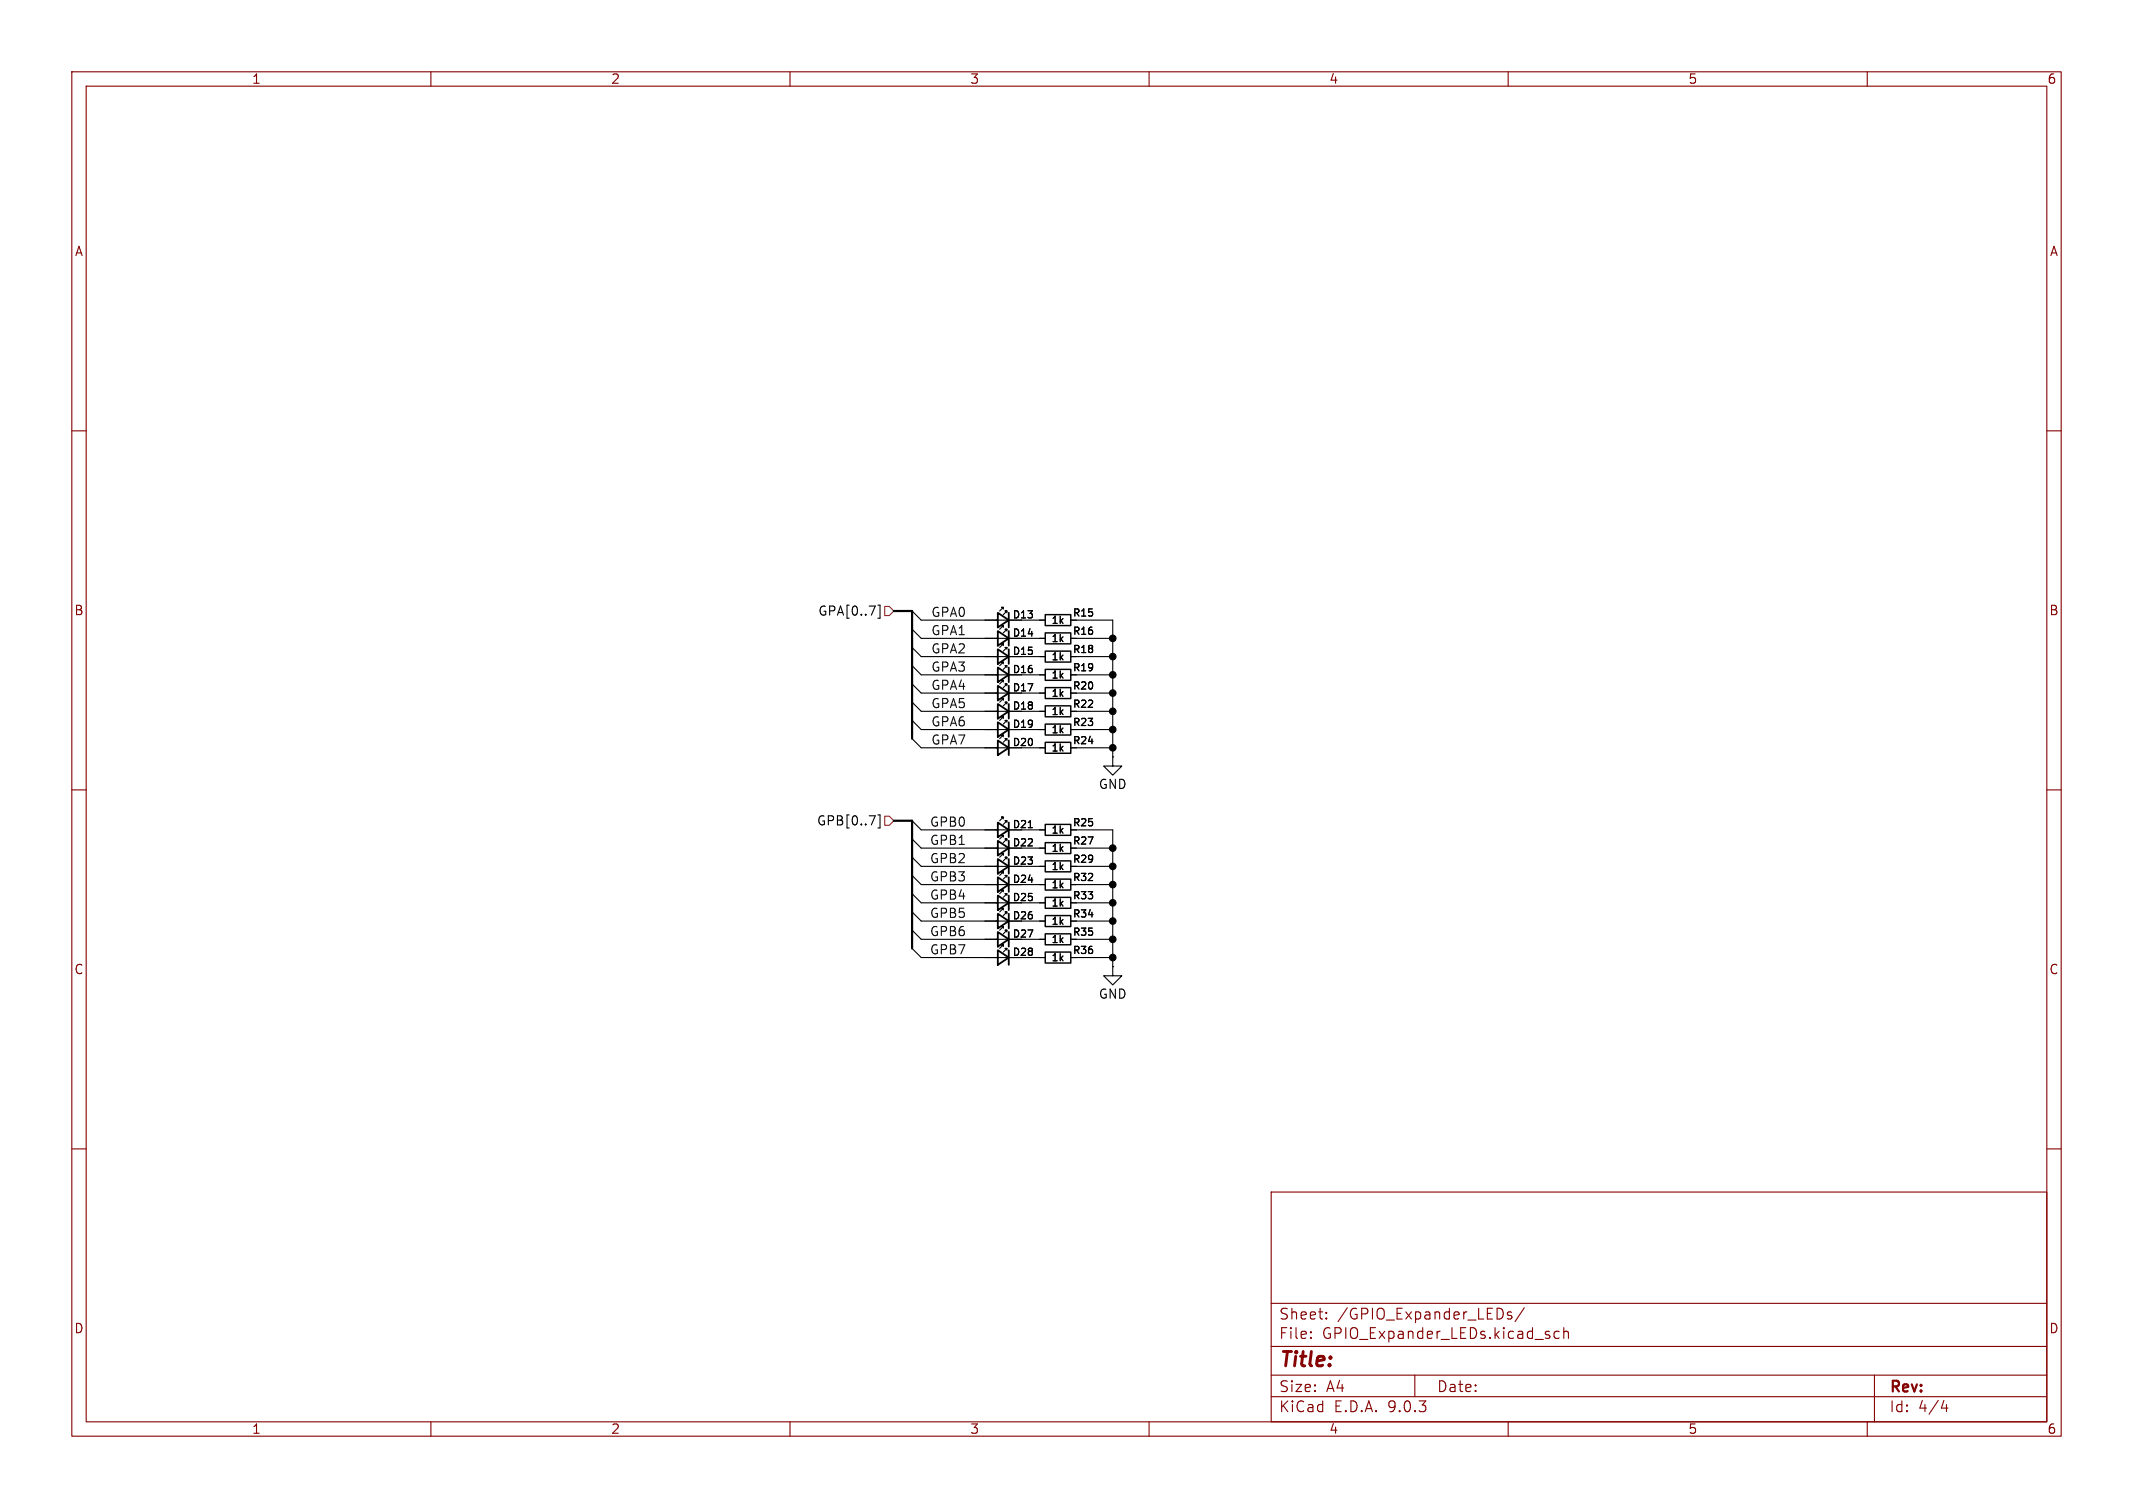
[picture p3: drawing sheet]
(kicad_sch
 (version 20250114)
 (generator "eeschema")
 (generator_version "9.0")
 (paper "A4")
 (lib_symbols
  (symbol "Device:LED_Small"
   (pin_numbers (hide yes))
   (pin_names
    (offset 0.254) (hide yes)) (exclude_from_sim no) (in_bom yes) (on_board yes)
   (property "Reference" "D" (at -1.27 3.175 0) (effects (font (size 1.27 1.27)) (justify left)))
   (property "Value" "LED_Small" (at -4.445 -2.54 0) (effects (font (size 1.27 1.27)) (justify left)))
   (property "Footprint" "" (at 0 0 90) (effects (font (size 1.27 1.27)) (hide yes)))
   (property "Datasheet" "~" (at 0 0 90) (effects (font (size 1.27 1.27)) (hide yes)))
   (property "Description" "Light emitting diode, small symbol" (at 0 0 0) (effects (font (size 1.27 1.27)) (hide yes)))
   (property "Sim.Pin" "1=K 2=A" (at 0 0 0) (effects (font (size 1.27 1.27)) (hide yes)))
   (symbol "LED_Small_0_1"
    (polyline (pts (xy -0.762 -1.016) (xy -0.762 1.016)) (stroke (width 0.254) (type default)) (fill (type none)))
    (polyline (pts (xy 0 0.762) (xy -0.508 1.27) (xy -0.254 1.27) (xy -0.508 1.27) (xy -0.508 1.016)) (stroke (width 0) (type default)) (fill (type none)))
    (polyline (pts (xy 0.508 1.27) (xy 0 1.778) (xy 0.254 1.778) (xy 0 1.778) (xy 0 1.524)) (stroke (width 0) (type default)) (fill (type none)))
    (polyline (pts (xy 0.762 -1.016) (xy -0.762 0) (xy 0.762 1.016) (xy 0.762 -1.016)) (stroke (width 0.254) (type default)) (fill (type none)))
    (polyline (pts (xy 1.016 0) (xy -0.762 0)) (stroke (width 0) (type default)) (fill (type none))))
   (symbol "LED_Small_1_1"
    (pin passive line (at -2.54 0 0) (length 1.778) (name "K" (effects (font (size 1.27 1.27)))) (number "1" (effects (font (size 1.27 1.27)))))
    (pin passive line (at 2.54 0 180) (length 1.778) (name "A" (effects (font (size 1.27 1.27)))) (number "2" (effects (font (size 1.27 1.27))))))
   (embedded_fonts no))
  (symbol "Device:R_Small"
   (pin_numbers (hide yes))
   (pin_names
    (offset 0.254) (hide yes)) (exclude_from_sim no) (in_bom yes) (on_board yes)
   (property "Reference" "R" (at 0 0 90) (effects (font (size 1.016 1.016))))
   (property "Value" "R_Small" (at 1.778 0 90) (effects (font (size 1.27 1.27))))
   (property "Footprint" "" (at 0 0 0) (effects (font (size 1.27 1.27)) (hide yes)))
   (property "Datasheet" "~" (at 0 0 0) (effects (font (size 1.27 1.27)) (hide yes)))
   (property "Description" "Resistor, small symbol" (at 0 0 0) (effects (font (size 1.27 1.27)) (hide yes)))
   (symbol "R_Small_0_1"
    (rectangle (start -0.762 1.778) (end 0.762 -1.778) (stroke (width 0.2032) (type default)) (fill (type none))))
   (symbol "R_Small_1_1"
    (pin passive line (at 0 2.54 270) (length 0.762) (name "~" (effects (font (size 1.27 1.27)))) (number "1" (effects (font (size 1.27 1.27)))))
    (pin passive line (at 0 -2.54 90) (length 0.762) (name "~" (effects (font (size 1.27 1.27)))) (number "2" (effects (font (size 1.27 1.27))))))
   (embedded_fonts no))
  (symbol "power:GND"
   (power)
   (pin_numbers (hide yes))
   (pin_names
    (offset 0) (hide yes)) (exclude_from_sim no) (in_bom yes) (on_board yes)
   (property "Reference" "#PWR" (at 0 -6.35 0) (effects (font (size 1.27 1.27)) (hide yes)))
   (property "Value" "GND" (at 0 -3.81 0) (effects (font (size 1.27 1.27))))
   (property "Footprint" "" (at 0 0 0) (effects (font (size 1.27 1.27)) (hide yes)))
   (property "Datasheet" "" (at 0 0 0) (effects (font (size 1.27 1.27)) (hide yes)))
   (property "Description" "Power symbol creates a global label with name \"GND\" , ground" (at 0 0 0) (effects (font (size 1.27 1.27)) (hide yes)))
   (symbol "GND_0_1"
    (polyline (pts (xy 0 0) (xy 0 -1.27) (xy 1.27 -1.27) (xy 0 -2.54) (xy -1.27 -1.27) (xy 0 -1.27)) (stroke (width 0) (type default)) (fill (type none))))
   (symbol "GND_1_1"
    (pin power_in line (at 0 0 270) (length 0) (name "~" (effects (font (size 1.27 1.27)))) (number "1" (effects (font (size 1.27 1.27))))))
   (embedded_fonts no)))
 (junction
  (at 154.94 88.9)
  (diameter 0)
  (color 0 0 0 0))
 (junction
  (at 154.94 101.6)
  (diameter 0)
  (color 0 0 0 0))
 (junction
  (at 154.94 130.81)
  (diameter 0)
  (color 0 0 0 0))
 (junction
  (at 154.94 118.11)
  (diameter 0)
  (color 0 0 0 0))
 (junction
  (at 154.94 120.65)
  (diameter 0)
  (color 0 0 0 0))
 (junction
  (at 154.94 133.35)
  (diameter 0)
  (color 0 0 0 0))
 (junction
  (at 154.94 104.14)
  (diameter 0)
  (color 0 0 0 0))
 (junction
  (at 154.94 99.06)
  (diameter 0)
  (color 0 0 0 0))
 (junction
  (at 154.94 125.73)
  (diameter 0)
  (color 0 0 0 0))
 (junction
  (at 154.94 91.44)
  (diameter 0)
  (color 0 0 0 0))
 (junction
  (at 154.94 128.27)
  (diameter 0)
  (color 0 0 0 0))
 (junction
  (at 154.94 96.52)
  (diameter 0)
  (color 0 0 0 0))
 (junction
  (at 154.94 123.19)
  (diameter 0)
  (color 0 0 0 0))
 (junction
  (at 154.94 93.98)
  (diameter 0)
  (color 0 0 0 0))
 (bus_entry
  (at 127 90.17)
  (size 1.27 1.27)
  (stroke (width 0) (type default)))
 (bus_entry
  (at 127 102.87)
  (size 1.27 1.27)
  (stroke (width 0) (type default)))
 (bus_entry
  (at 127 87.63)
  (size 1.27 1.27)
  (stroke (width 0) (type default)))
 (bus_entry
  (at 127 127)
  (size 1.27 1.27)
  (stroke (width 0) (type default)))
 (bus_entry
  (at 127 129.54)
  (size 1.27 1.27)
  (stroke (width 0) (type default)))
 (bus_entry
  (at 127 124.46)
  (size 1.27 1.27)
  (stroke (width 0) (type default)))
 (bus_entry
  (at 127 132.08)
  (size 1.27 1.27)
  (stroke (width 0) (type default)))
 (bus_entry
  (at 127 114.3)
  (size 1.27 1.27)
  (stroke (width 0) (type default)))
 (bus_entry
  (at 127 97.79)
  (size 1.27 1.27)
  (stroke (width 0) (type default)))
 (bus_entry
  (at 127 85.09)
  (size 1.27 1.27)
  (stroke (width 0) (type default)))
 (bus_entry
  (at 127 95.25)
  (size 1.27 1.27)
  (stroke (width 0) (type default)))
 (bus_entry
  (at 127 92.71)
  (size 1.27 1.27)
  (stroke (width 0) (type default)))
 (bus_entry
  (at 127 100.33)
  (size 1.27 1.27)
  (stroke (width 0) (type default)))
 (bus_entry
  (at 127 119.38)
  (size 1.27 1.27)
  (stroke (width 0) (type default)))
 (bus_entry
  (at 127 116.84)
  (size 1.27 1.27)
  (stroke (width 0) (type default)))
 (bus_entry
  (at 127 121.92)
  (size 1.27 1.27)
  (stroke (width 0) (type default)))
 (wire
  (pts (xy 128.27 125.73) (xy 137.16 125.73))
  (stroke (width 0) (type default)))
 (wire
  (pts (xy 154.94 88.9) (xy 154.94 91.44))
  (stroke (width 0) (type default)))
 (wire
  (pts (xy 149.86 88.9) (xy 154.94 88.9))
  (stroke (width 0) (type default)))
 (bus
  (pts (xy 124.46 114.3) (xy 127 114.3))
  (stroke (width 0) (type default)))
 (wire
  (pts (xy 142.24 91.44) (xy 144.78 91.44))
  (stroke (width 0) (type default)))
 (wire
  (pts (xy 154.94 115.57) (xy 154.94 118.11))
  (stroke (width 0) (type default)))
 (wire
  (pts (xy 149.86 93.98) (xy 154.94 93.98))
  (stroke (width 0) (type default)))
 (wire
  (pts (xy 142.24 104.14) (xy 144.78 104.14))
  (stroke (width 0) (type default)))
 (wire
  (pts (xy 149.86 96.52) (xy 154.94 96.52))
  (stroke (width 0) (type default)))
 (bus
  (pts (xy 127 100.33) (xy 127 102.87))
  (stroke (width 0) (type default)))
 (wire
  (pts (xy 154.94 101.6) (xy 154.94 104.14))
  (stroke (width 0) (type default)))
 (bus
  (pts (xy 127 95.25) (xy 127 97.79))
  (stroke (width 0) (type default)))
 (wire
  (pts (xy 154.94 104.14) (xy 154.94 105.41))
  (stroke (width 0) (type default)))
 (wire
  (pts (xy 154.94 133.35) (xy 154.94 134.62))
  (stroke (width 0) (type default)))
 (wire
  (pts (xy 142.24 101.6) (xy 144.78 101.6))
  (stroke (width 0) (type default)))
 (bus
  (pts (xy 127 119.38) (xy 127 121.92))
  (stroke (width 0) (type default)))
 (wire
  (pts (xy 142.24 120.65) (xy 144.78 120.65))
  (stroke (width 0) (type default)))
 (wire
  (pts (xy 142.24 93.98) (xy 144.78 93.98))
  (stroke (width 0) (type default)))
 (wire
  (pts (xy 142.24 96.52) (xy 144.78 96.52))
  (stroke (width 0) (type default)))
 (wire
  (pts (xy 128.27 115.57) (xy 137.16 115.57))
  (stroke (width 0) (type default)))
 (wire
  (pts (xy 154.94 86.36) (xy 154.94 88.9))
  (stroke (width 0) (type default)))
 (bus
  (pts (xy 124.46 85.09) (xy 127 85.09))
  (stroke (width 0) (type default)))
 (wire
  (pts (xy 149.86 133.35) (xy 154.94 133.35))
  (stroke (width 0) (type default)))
 (wire
  (pts (xy 128.27 120.65) (xy 137.16 120.65))
  (stroke (width 0) (type default)))
 (wire
  (pts (xy 128.27 101.6) (xy 137.16 101.6))
  (stroke (width 0) (type default)))
 (wire
  (pts (xy 128.27 133.35) (xy 137.16 133.35))
  (stroke (width 0) (type default)))
 (wire
  (pts (xy 142.24 99.06) (xy 144.78 99.06))
  (stroke (width 0) (type default)))
 (wire
  (pts (xy 142.24 125.73) (xy 144.78 125.73))
  (stroke (width 0) (type default)))
 (wire
  (pts (xy 149.86 86.36) (xy 154.94 86.36))
  (stroke (width 0) (type default)))
 (bus
  (pts (xy 127 116.84) (xy 127 119.38))
  (stroke (width 0) (type default)))
 (wire
  (pts (xy 154.94 123.19) (xy 154.94 125.73))
  (stroke (width 0) (type default)))
 (bus
  (pts (xy 127 114.3) (xy 127 116.84))
  (stroke (width 0) (type default)))
 (wire
  (pts (xy 154.94 93.98) (xy 154.94 96.52))
  (stroke (width 0) (type default)))
 (wire
  (pts (xy 128.27 130.81) (xy 137.16 130.81))
  (stroke (width 0) (type default)))
 (wire
  (pts (xy 128.27 118.11) (xy 137.16 118.11))
  (stroke (width 0) (type default)))
 (wire
  (pts (xy 142.24 86.36) (xy 144.78 86.36))
  (stroke (width 0) (type default)))
 (wire
  (pts (xy 149.86 115.57) (xy 154.94 115.57))
  (stroke (width 0) (type default)))
 (wire
  (pts (xy 149.86 99.06) (xy 154.94 99.06))
  (stroke (width 0) (type default)))
 (wire
  (pts (xy 142.24 115.57) (xy 144.78 115.57))
  (stroke (width 0) (type default)))
 (wire
  (pts (xy 149.86 91.44) (xy 154.94 91.44))
  (stroke (width 0) (type default)))
 (wire
  (pts (xy 149.86 128.27) (xy 154.94 128.27))
  (stroke (width 0) (type default)))
 (wire
  (pts (xy 154.94 96.52) (xy 154.94 99.06))
  (stroke (width 0) (type default)))
 (wire
  (pts (xy 154.94 118.11) (xy 154.94 120.65))
  (stroke (width 0) (type default)))
 (wire
  (pts (xy 149.86 101.6) (xy 154.94 101.6))
  (stroke (width 0) (type default)))
 (wire
  (pts (xy 128.27 88.9) (xy 137.16 88.9))
  (stroke (width 0) (type default)))
 (bus
  (pts (xy 127 90.17) (xy 127 92.71))
  (stroke (width 0) (type default)))
 (wire
  (pts (xy 142.24 123.19) (xy 144.78 123.19))
  (stroke (width 0) (type default)))
 (wire
  (pts (xy 149.86 120.65) (xy 154.94 120.65))
  (stroke (width 0) (type default)))
 (bus
  (pts (xy 127 97.79) (xy 127 100.33))
  (stroke (width 0) (type default)))
 (bus
  (pts (xy 127 92.71) (xy 127 95.25))
  (stroke (width 0) (type default)))
 (bus
  (pts (xy 127 129.54) (xy 127 132.08))
  (stroke (width 0) (type default)))
 (wire
  (pts (xy 149.86 125.73) (xy 154.94 125.73))
  (stroke (width 0) (type default)))
 (wire
  (pts (xy 128.27 128.27) (xy 137.16 128.27))
  (stroke (width 0) (type default)))
 (bus
  (pts (xy 127 85.09) (xy 127 87.63))
  (stroke (width 0) (type default)))
 (wire
  (pts (xy 149.86 130.81) (xy 154.94 130.81))
  (stroke (width 0) (type default)))
 (wire
  (pts (xy 142.24 128.27) (xy 144.78 128.27))
  (stroke (width 0) (type default)))
 (wire
  (pts (xy 128.27 91.44) (xy 137.16 91.44))
  (stroke (width 0) (type default)))
 (wire
  (pts (xy 128.27 96.52) (xy 137.16 96.52))
  (stroke (width 0) (type default)))
 (bus
  (pts (xy 127 127) (xy 127 129.54))
  (stroke (width 0) (type default)))
 (bus
  (pts (xy 127 124.46) (xy 127 127))
  (stroke (width 0) (type default)))
 (wire
  (pts (xy 142.24 130.81) (xy 144.78 130.81))
  (stroke (width 0) (type default)))
 (wire
  (pts (xy 154.94 99.06) (xy 154.94 101.6))
  (stroke (width 0) (type default)))
 (wire
  (pts (xy 128.27 104.14) (xy 137.16 104.14))
  (stroke (width 0) (type default)))
 (wire
  (pts (xy 128.27 86.36) (xy 137.16 86.36))
  (stroke (width 0) (type default)))
 (wire
  (pts (xy 154.94 120.65) (xy 154.94 123.19))
  (stroke (width 0) (type default)))
 (wire
  (pts (xy 149.86 104.14) (xy 154.94 104.14))
  (stroke (width 0) (type default)))
 (wire
  (pts (xy 142.24 133.35) (xy 144.78 133.35))
  (stroke (width 0) (type default)))
 (wire
  (pts (xy 128.27 99.06) (xy 137.16 99.06))
  (stroke (width 0) (type default)))
 (wire
  (pts (xy 142.24 118.11) (xy 144.78 118.11))
  (stroke (width 0) (type default)))
 (wire
  (pts (xy 154.94 130.81) (xy 154.94 133.35))
  (stroke (width 0) (type default)))
 (wire
  (pts (xy 149.86 123.19) (xy 154.94 123.19))
  (stroke (width 0) (type default)))
 (bus
  (pts (xy 127 121.92) (xy 127 124.46))
  (stroke (width 0) (type default)))
 (wire
  (pts (xy 149.86 118.11) (xy 154.94 118.11))
  (stroke (width 0) (type default)))
 (wire
  (pts (xy 128.27 123.19) (xy 137.16 123.19))
  (stroke (width 0) (type default)))
 (wire
  (pts (xy 142.24 88.9) (xy 144.78 88.9))
  (stroke (width 0) (type default)))
 (wire
  (pts (xy 154.94 91.44) (xy 154.94 93.98))
  (stroke (width 0) (type default)))
 (wire
  (pts (xy 154.94 128.27) (xy 154.94 130.81))
  (stroke (width 0) (type default)))
 (wire
  (pts (xy 128.27 93.98) (xy 137.16 93.98))
  (stroke (width 0) (type default)))
 (wire
  (pts (xy 154.94 125.73) (xy 154.94 128.27))
  (stroke (width 0) (type default)))
 (bus
  (pts (xy 127 87.63) (xy 127 90.17))
  (stroke (width 0) (type default)))
 (label "GPB1"
  (at 134.62 118.11 180)
  (effects (font (size 1.27 1.27)) (justify right bottom)))
 (label "GPB2"
  (at 134.62 120.65 180)
  (effects (font (size 1.27 1.27)) (justify right bottom)))
 (label "GPB5"
  (at 134.62 128.27 180)
  (effects (font (size 1.27 1.27)) (justify right bottom)))
 (label "GPB3"
  (at 134.62 123.19 180)
  (effects (font (size 1.27 1.27)) (justify right bottom)))
 (label "GPB7"
  (at 134.62 133.35 180)
  (effects (font (size 1.27 1.27)) (justify right bottom)))
 (label "GPB4"
  (at 134.62 125.73 180)
  (effects (font (size 1.27 1.27)) (justify right bottom)))
 (label "GPA0"
  (at 134.62 86.36 180)
  (effects (font (size 1.27 1.27)) (justify right bottom)))
 (label "GPB0"
  (at 134.62 115.57 180)
  (effects (font (size 1.27 1.27)) (justify right bottom)))
 (label "GPA7"
  (at 134.62 104.14 180)
  (effects (font (size 1.27 1.27)) (justify right bottom)))
 (label "GPA2"
  (at 134.62 91.44 180)
  (effects (font (size 1.27 1.27)) (justify right bottom)))
 (label "GPA3"
  (at 134.62 93.98 180)
  (effects (font (size 1.27 1.27)) (justify right bottom)))
 (label "GPA5"
  (at 134.62 99.06 180)
  (effects (font (size 1.27 1.27)) (justify right bottom)))
 (label "GPA4"
  (at 134.62 96.52 180)
  (effects (font (size 1.27 1.27)) (justify right bottom)))
 (label "GPA6"
  (at 134.62 101.6 180)
  (effects (font (size 1.27 1.27)) (justify right bottom)))
 (label "GPA1"
  (at 134.62 88.9 180)
  (effects (font (size 1.27 1.27)) (justify right bottom)))
 (label "GPB6"
  (at 134.62 130.81 180)
  (effects (font (size 1.27 1.27)) (justify right bottom)))
 (hierarchical_label "GPA[0..7]"
  (shape input)
  (at 124.46 85.09 180)
  (effects (font (size 1.27 1.27)) (justify right)))
 (hierarchical_label "GPB[0..7]"
  (shape input)
  (at 124.46 114.3 180)
  (effects (font (size 1.27 1.27)) (justify right)))
 (symbol
  (lib_id "Device:LED_Small")
  (at 139.7 118.11 0)
  (mirror y)
  (unit 1)
  (exclude_from_sim no)
  (in_bom yes)
  (on_board yes)
  (dnp no)
  (property "Reference" "D22" (at 142.494 117.348 0) (effects (font (size 1 1))))
  (property "Value" "LED_Small" (at 139.6365 114.3 0) (effects (font (size 1.27 1.27)) (hide yes)))
  (property "Footprint" "LED_SMD:LED_0805_2012Metric" (at 139.7 118.11 90) (effects (font (size 1.27 1.27)) (hide yes)))
  (property "Datasheet" "~" (at 139.7 118.11 90) (effects (font (size 1.27 1.27)) (hide yes)))
  (property "Description" "Light emitting diode, small symbol" (at 139.7 118.11 0) (effects (font (size 1.27 1.27)) (hide yes)))
  (property "Sim.Pin" "1=K 2=A" (at 139.7 118.11 0) (effects (font (size 1.27 1.27)) (hide yes)))
  (pin "1")
  (pin "2"))
 (symbol
  (lib_id "Device:LED_Small")
  (at 139.7 133.35 0)
  (mirror y)
  (unit 1)
  (exclude_from_sim no)
  (in_bom yes)
  (on_board yes)
  (dnp no)
  (property "Reference" "D28" (at 142.494 132.588 0) (effects (font (size 1 1))))
  (property "Value" "LED_Small" (at 139.6365 129.54 0) (effects (font (size 1.27 1.27)) (hide yes)))
  (property "Footprint" "LED_SMD:LED_0805_2012Metric" (at 139.7 133.35 90) (effects (font (size 1.27 1.27)) (hide yes)))
  (property "Datasheet" "~" (at 139.7 133.35 90) (effects (font (size 1.27 1.27)) (hide yes)))
  (property "Description" "Light emitting diode, small symbol" (at 139.7 133.35 0) (effects (font (size 1.27 1.27)) (hide yes)))
  (property "Sim.Pin" "1=K 2=A" (at 139.7 133.35 0) (effects (font (size 1.27 1.27)) (hide yes)))
  (pin "1")
  (pin "2"))
 (symbol
  (lib_id "power:GND")
  (at 154.94 134.62 0)
  (unit 1)
  (exclude_from_sim no)
  (in_bom yes)
  (on_board yes)
  (dnp no)
  (property "Reference" "#PWR013" (at 154.94 140.97 0) (effects (font (size 1.27 1.27)) (hide yes)))
  (property "Value" "GND" (at 154.94 138.43 0) (effects (font (size 1.27 1.27))))
  (property "Footprint" "" (at 154.94 134.62 0) (effects (font (size 1.27 1.27)) (hide yes)))
  (property "Datasheet" "" (at 154.94 134.62 0) (effects (font (size 1.27 1.27)) (hide yes)))
  (property "Description" "Power symbol creates a global label with name \"GND\" , ground" (at 154.94 134.62 0) (effects (font (size 1.27 1.27)) (hide yes)))
  (pin "1"))
 (symbol
  (lib_id "Device:R_Small")
  (at 147.32 120.65 90)
  (unit 1)
  (exclude_from_sim no)
  (in_bom yes)
  (on_board yes)
  (dnp no)
  (property "Reference" "R29" (at 150.876 119.634 90) (effects (font (size 1 1))))
  (property "Value" "1k" (at 147.32 120.65 90) (effects (font (size 1 1))))
  (property "Footprint" "Resistor_SMD:R_0805_2012Metric" (at 147.32 120.65 0) (effects (font (size 1.27 1.27)) (hide yes)))
  (property "Datasheet" "~" (at 147.32 120.65 0) (effects (font (size 1.27 1.27)) (hide yes)))
  (property "Description" "Resistor, small symbol" (at 147.32 120.65 0) (effects (font (size 1.27 1.27)) (hide yes)))
  (pin "1")
  (pin "2"))
 (symbol
  (lib_id "Device:R_Small")
  (at 147.32 101.6 90)
  (unit 1)
  (exclude_from_sim no)
  (in_bom yes)
  (on_board yes)
  (dnp no)
  (property "Reference" "R23" (at 150.876 100.584 90) (effects (font (size 1 1))))
  (property "Value" "1k" (at 147.32 101.6 90) (effects (font (size 1 1))))
  (property "Footprint" "Resistor_SMD:R_0805_2012Metric" (at 147.32 101.6 0) (effects (font (size 1.27 1.27)) (hide yes)))
  (property "Datasheet" "~" (at 147.32 101.6 0) (effects (font (size 1.27 1.27)) (hide yes)))
  (property "Description" "Resistor, small symbol" (at 147.32 101.6 0) (effects (font (size 1.27 1.27)) (hide yes)))
  (pin "1")
  (pin "2"))
 (symbol
  (lib_id "Device:R_Small")
  (at 147.32 104.14 90)
  (unit 1)
  (exclude_from_sim no)
  (in_bom yes)
  (on_board yes)
  (dnp no)
  (property "Reference" "R24" (at 150.876 103.124 90) (effects (font (size 1 1))))
  (property "Value" "1k" (at 147.32 104.14 90) (effects (font (size 1 1))))
  (property "Footprint" "Resistor_SMD:R_0805_2012Metric" (at 147.32 104.14 0) (effects (font (size 1.27 1.27)) (hide yes)))
  (property "Datasheet" "~" (at 147.32 104.14 0) (effects (font (size 1.27 1.27)) (hide yes)))
  (property "Description" "Resistor, small symbol" (at 147.32 104.14 0) (effects (font (size 1.27 1.27)) (hide yes)))
  (pin "1")
  (pin "2"))
 (symbol
  (lib_id "Device:R_Small")
  (at 147.32 133.35 90)
  (unit 1)
  (exclude_from_sim no)
  (in_bom yes)
  (on_board yes)
  (dnp no)
  (property "Reference" "R36" (at 150.876 132.334 90) (effects (font (size 1 1))))
  (property "Value" "1k" (at 147.32 133.35 90) (effects (font (size 1 1))))
  (property "Footprint" "Resistor_SMD:R_0805_2012Metric" (at 147.32 133.35 0) (effects (font (size 1.27 1.27)) (hide yes)))
  (property "Datasheet" "~" (at 147.32 133.35 0) (effects (font (size 1.27 1.27)) (hide yes)))
  (property "Description" "Resistor, small symbol" (at 147.32 133.35 0) (effects (font (size 1.27 1.27)) (hide yes)))
  (pin "1")
  (pin "2"))
 (symbol
  (lib_id "Device:R_Small")
  (at 147.32 115.57 90)
  (unit 1)
  (exclude_from_sim no)
  (in_bom yes)
  (on_board yes)
  (dnp no)
  (property "Reference" "R25" (at 150.876 114.554 90) (effects (font (size 1 1))))
  (property "Value" "1k" (at 147.32 115.57 90) (effects (font (size 1 1))))
  (property "Footprint" "Resistor_SMD:R_0805_2012Metric" (at 147.32 115.57 0) (effects (font (size 1.27 1.27)) (hide yes)))
  (property "Datasheet" "~" (at 147.32 115.57 0) (effects (font (size 1.27 1.27)) (hide yes)))
  (property "Description" "Resistor, small symbol" (at 147.32 115.57 0) (effects (font (size 1.27 1.27)) (hide yes)))
  (pin "1")
  (pin "2"))
 (symbol
  (lib_id "Device:LED_Small")
  (at 139.7 125.73 0)
  (mirror y)
  (unit 1)
  (exclude_from_sim no)
  (in_bom yes)
  (on_board yes)
  (dnp no)
  (property "Reference" "D25" (at 142.494 124.968 0) (effects (font (size 1 1))))
  (property "Value" "LED_Small" (at 139.6365 121.92 0) (effects (font (size 1.27 1.27)) (hide yes)))
  (property "Footprint" "LED_SMD:LED_0805_2012Metric" (at 139.7 125.73 90) (effects (font (size 1.27 1.27)) (hide yes)))
  (property "Datasheet" "~" (at 139.7 125.73 90) (effects (font (size 1.27 1.27)) (hide yes)))
  (property "Description" "Light emitting diode, small symbol" (at 139.7 125.73 0) (effects (font (size 1.27 1.27)) (hide yes)))
  (property "Sim.Pin" "1=K 2=A" (at 139.7 125.73 0) (effects (font (size 1.27 1.27)) (hide yes)))
  (pin "1")
  (pin "2"))
 (symbol
  (lib_id "Device:LED_Small")
  (at 139.7 96.52 0)
  (mirror y)
  (unit 1)
  (exclude_from_sim no)
  (in_bom yes)
  (on_board yes)
  (dnp no)
  (property "Reference" "D17" (at 142.494 95.758 0) (effects (font (size 1 1))))
  (property "Value" "LED_Small" (at 139.6365 92.71 0) (effects (font (size 1.27 1.27)) (hide yes)))
  (property "Footprint" "LED_SMD:LED_0805_2012Metric" (at 139.7 96.52 90) (effects (font (size 1.27 1.27)) (hide yes)))
  (property "Datasheet" "~" (at 139.7 96.52 90) (effects (font (size 1.27 1.27)) (hide yes)))
  (property "Description" "Light emitting diode, small symbol" (at 139.7 96.52 0) (effects (font (size 1.27 1.27)) (hide yes)))
  (property "Sim.Pin" "1=K 2=A" (at 139.7 96.52 0) (effects (font (size 1.27 1.27)) (hide yes)))
  (pin "1")
  (pin "2"))
 (symbol
  (lib_id "Device:LED_Small")
  (at 139.7 115.57 0)
  (mirror y)
  (unit 1)
  (exclude_from_sim no)
  (in_bom yes)
  (on_board yes)
  (dnp no)
  (property "Reference" "D21" (at 142.494 114.808 0) (effects (font (size 1 1))))
  (property "Value" "LED_Small" (at 139.6365 111.76 0) (effects (font (size 1.27 1.27)) (hide yes)))
  (property "Footprint" "LED_SMD:LED_0805_2012Metric" (at 139.7 115.57 90) (effects (font (size 1.27 1.27)) (hide yes)))
  (property "Datasheet" "~" (at 139.7 115.57 90) (effects (font (size 1.27 1.27)) (hide yes)))
  (property "Description" "Light emitting diode, small symbol" (at 139.7 115.57 0) (effects (font (size 1.27 1.27)) (hide yes)))
  (property "Sim.Pin" "1=K 2=A" (at 139.7 115.57 0) (effects (font (size 1.27 1.27)) (hide yes)))
  (pin "1")
  (pin "2"))
 (symbol
  (lib_id "Device:R_Small")
  (at 147.32 88.9 90)
  (unit 1)
  (exclude_from_sim no)
  (in_bom yes)
  (on_board yes)
  (dnp no)
  (property "Reference" "R16" (at 150.876 87.884 90) (effects (font (size 1 1))))
  (property "Value" "1k" (at 147.32 88.9 90) (effects (font (size 1 1))))
  (property "Footprint" "Resistor_SMD:R_0805_2012Metric" (at 147.32 88.9 0) (effects (font (size 1.27 1.27)) (hide yes)))
  (property "Datasheet" "~" (at 147.32 88.9 0) (effects (font (size 1.27 1.27)) (hide yes)))
  (property "Description" "Resistor, small symbol" (at 147.32 88.9 0) (effects (font (size 1.27 1.27)) (hide yes)))
  (pin "1")
  (pin "2"))
 (symbol
  (lib_id "Device:R_Small")
  (at 147.32 93.98 90)
  (unit 1)
  (exclude_from_sim no)
  (in_bom yes)
  (on_board yes)
  (dnp no)
  (property "Reference" "R19" (at 150.876 92.964 90) (effects (font (size 1 1))))
  (property "Value" "1k" (at 147.32 93.98 90) (effects (font (size 1 1))))
  (property "Footprint" "Resistor_SMD:R_0805_2012Metric" (at 147.32 93.98 0) (effects (font (size 1.27 1.27)) (hide yes)))
  (property "Datasheet" "~" (at 147.32 93.98 0) (effects (font (size 1.27 1.27)) (hide yes)))
  (property "Description" "Resistor, small symbol" (at 147.32 93.98 0) (effects (font (size 1.27 1.27)) (hide yes)))
  (pin "1")
  (pin "2"))
 (symbol
  (lib_id "Device:LED_Small")
  (at 139.7 91.44 0)
  (mirror y)
  (unit 1)
  (exclude_from_sim no)
  (in_bom yes)
  (on_board yes)
  (dnp no)
  (property "Reference" "D15" (at 142.494 90.678 0) (effects (font (size 1 1))))
  (property "Value" "LED_Small" (at 139.6365 87.63 0) (effects (font (size 1.27 1.27)) (hide yes)))
  (property "Footprint" "LED_SMD:LED_0805_2012Metric" (at 139.7 91.44 90) (effects (font (size 1.27 1.27)) (hide yes)))
  (property "Datasheet" "~" (at 139.7 91.44 90) (effects (font (size 1.27 1.27)) (hide yes)))
  (property "Description" "Light emitting diode, small symbol" (at 139.7 91.44 0) (effects (font (size 1.27 1.27)) (hide yes)))
  (property "Sim.Pin" "1=K 2=A" (at 139.7 91.44 0) (effects (font (size 1.27 1.27)) (hide yes)))
  (pin "1")
  (pin "2"))
 (symbol
  (lib_id "Device:R_Small")
  (at 147.32 99.06 90)
  (unit 1)
  (exclude_from_sim no)
  (in_bom yes)
  (on_board yes)
  (dnp no)
  (property "Reference" "R22" (at 150.876 98.044 90) (effects (font (size 1 1))))
  (property "Value" "1k" (at 147.32 99.06 90) (effects (font (size 1 1))))
  (property "Footprint" "Resistor_SMD:R_0805_2012Metric" (at 147.32 99.06 0) (effects (font (size 1.27 1.27)) (hide yes)))
  (property "Datasheet" "~" (at 147.32 99.06 0) (effects (font (size 1.27 1.27)) (hide yes)))
  (property "Description" "Resistor, small symbol" (at 147.32 99.06 0) (effects (font (size 1.27 1.27)) (hide yes)))
  (pin "1")
  (pin "2"))
 (symbol
  (lib_id "Device:R_Small")
  (at 147.32 96.52 90)
  (unit 1)
  (exclude_from_sim no)
  (in_bom yes)
  (on_board yes)
  (dnp no)
  (property "Reference" "R20" (at 150.876 95.504 90) (effects (font (size 1 1))))
  (property "Value" "1k" (at 147.32 96.52 90) (effects (font (size 1 1))))
  (property "Footprint" "Resistor_SMD:R_0805_2012Metric" (at 147.32 96.52 0) (effects (font (size 1.27 1.27)) (hide yes)))
  (property "Datasheet" "~" (at 147.32 96.52 0) (effects (font (size 1.27 1.27)) (hide yes)))
  (property "Description" "Resistor, small symbol" (at 147.32 96.52 0) (effects (font (size 1.27 1.27)) (hide yes)))
  (pin "1")
  (pin "2"))
 (symbol
  (lib_id "Device:R_Small")
  (at 147.32 91.44 90)
  (unit 1)
  (exclude_from_sim no)
  (in_bom yes)
  (on_board yes)
  (dnp no)
  (property "Reference" "R18" (at 150.876 90.424 90) (effects (font (size 1 1))))
  (property "Value" "1k" (at 147.32 91.44 90) (effects (font (size 1 1))))
  (property "Footprint" "Resistor_SMD:R_0805_2012Metric" (at 147.32 91.44 0) (effects (font (size 1.27 1.27)) (hide yes)))
  (property "Datasheet" "~" (at 147.32 91.44 0) (effects (font (size 1.27 1.27)) (hide yes)))
  (property "Description" "Resistor, small symbol" (at 147.32 91.44 0) (effects (font (size 1.27 1.27)) (hide yes)))
  (pin "1")
  (pin "2"))
 (symbol
  (lib_id "Device:LED_Small")
  (at 139.7 86.36 0)
  (mirror y)
  (unit 1)
  (exclude_from_sim no)
  (in_bom yes)
  (on_board yes)
  (dnp no)
  (property "Reference" "D13" (at 142.494 85.598 0) (effects (font (size 1 1))))
  (property "Value" "LED_Small" (at 139.6365 82.55 0) (effects (font (size 1.27 1.27)) (hide yes)))
  (property "Footprint" "LED_SMD:LED_0805_2012Metric" (at 139.7 86.36 90) (effects (font (size 1.27 1.27)) (hide yes)))
  (property "Datasheet" "~" (at 139.7 86.36 90) (effects (font (size 1.27 1.27)) (hide yes)))
  (property "Description" "Light emitting diode, small symbol" (at 139.7 86.36 0) (effects (font (size 1.27 1.27)) (hide yes)))
  (property "Sim.Pin" "1=K 2=A" (at 139.7 86.36 0) (effects (font (size 1.27 1.27)) (hide yes)))
  (pin "1")
  (pin "2"))
 (symbol
  (lib_id "Device:LED_Small")
  (at 139.7 99.06 0)
  (mirror y)
  (unit 1)
  (exclude_from_sim no)
  (in_bom yes)
  (on_board yes)
  (dnp no)
  (property "Reference" "D18" (at 142.494 98.298 0) (effects (font (size 1 1))))
  (property "Value" "LED_Small" (at 139.6365 95.25 0) (effects (font (size 1.27 1.27)) (hide yes)))
  (property "Footprint" "LED_SMD:LED_0805_2012Metric" (at 139.7 99.06 90) (effects (font (size 1.27 1.27)) (hide yes)))
  (property "Datasheet" "~" (at 139.7 99.06 90) (effects (font (size 1.27 1.27)) (hide yes)))
  (property "Description" "Light emitting diode, small symbol" (at 139.7 99.06 0) (effects (font (size 1.27 1.27)) (hide yes)))
  (property "Sim.Pin" "1=K 2=A" (at 139.7 99.06 0) (effects (font (size 1.27 1.27)) (hide yes)))
  (pin "1")
  (pin "2"))
 (symbol
  (lib_id "Device:LED_Small")
  (at 139.7 128.27 0)
  (mirror y)
  (unit 1)
  (exclude_from_sim no)
  (in_bom yes)
  (on_board yes)
  (dnp no)
  (property "Reference" "D26" (at 142.494 127.508 0) (effects (font (size 1 1))))
  (property "Value" "LED_Small" (at 139.6365 124.46 0) (effects (font (size 1.27 1.27)) (hide yes)))
  (property "Footprint" "LED_SMD:LED_0805_2012Metric" (at 139.7 128.27 90) (effects (font (size 1.27 1.27)) (hide yes)))
  (property "Datasheet" "~" (at 139.7 128.27 90) (effects (font (size 1.27 1.27)) (hide yes)))
  (property "Description" "Light emitting diode, small symbol" (at 139.7 128.27 0) (effects (font (size 1.27 1.27)) (hide yes)))
  (property "Sim.Pin" "1=K 2=A" (at 139.7 128.27 0) (effects (font (size 1.27 1.27)) (hide yes)))
  (pin "1")
  (pin "2"))
 (symbol
  (lib_id "Device:LED_Small")
  (at 139.7 123.19 0)
  (mirror y)
  (unit 1)
  (exclude_from_sim no)
  (in_bom yes)
  (on_board yes)
  (dnp no)
  (property "Reference" "D24" (at 142.494 122.428 0) (effects (font (size 1 1))))
  (property "Value" "LED_Small" (at 139.6365 119.38 0) (effects (font (size 1.27 1.27)) (hide yes)))
  (property "Footprint" "LED_SMD:LED_0805_2012Metric" (at 139.7 123.19 90) (effects (font (size 1.27 1.27)) (hide yes)))
  (property "Datasheet" "~" (at 139.7 123.19 90) (effects (font (size 1.27 1.27)) (hide yes)))
  (property "Description" "Light emitting diode, small symbol" (at 139.7 123.19 0) (effects (font (size 1.27 1.27)) (hide yes)))
  (property "Sim.Pin" "1=K 2=A" (at 139.7 123.19 0) (effects (font (size 1.27 1.27)) (hide yes)))
  (pin "1")
  (pin "2"))
 (symbol
  (lib_id "Device:LED_Small")
  (at 139.7 120.65 0)
  (mirror y)
  (unit 1)
  (exclude_from_sim no)
  (in_bom yes)
  (on_board yes)
  (dnp no)
  (property "Reference" "D23" (at 142.494 119.888 0) (effects (font (size 1 1))))
  (property "Value" "LED_Small" (at 139.6365 116.84 0) (effects (font (size 1.27 1.27)) (hide yes)))
  (property "Footprint" "LED_SMD:LED_0805_2012Metric" (at 139.7 120.65 90) (effects (font (size 1.27 1.27)) (hide yes)))
  (property "Datasheet" "~" (at 139.7 120.65 90) (effects (font (size 1.27 1.27)) (hide yes)))
  (property "Description" "Light emitting diode, small symbol" (at 139.7 120.65 0) (effects (font (size 1.27 1.27)) (hide yes)))
  (property "Sim.Pin" "1=K 2=A" (at 139.7 120.65 0) (effects (font (size 1.27 1.27)) (hide yes)))
  (pin "1")
  (pin "2"))
 (symbol
  (lib_id "Device:R_Small")
  (at 147.32 123.19 90)
  (unit 1)
  (exclude_from_sim no)
  (in_bom yes)
  (on_board yes)
  (dnp no)
  (property "Reference" "R32" (at 150.876 122.174 90) (effects (font (size 1 1))))
  (property "Value" "1k" (at 147.32 123.19 90) (effects (font (size 1 1))))
  (property "Footprint" "Resistor_SMD:R_0805_2012Metric" (at 147.32 123.19 0) (effects (font (size 1.27 1.27)) (hide yes)))
  (property "Datasheet" "~" (at 147.32 123.19 0) (effects (font (size 1.27 1.27)) (hide yes)))
  (property "Description" "Resistor, small symbol" (at 147.32 123.19 0) (effects (font (size 1.27 1.27)) (hide yes)))
  (pin "1")
  (pin "2"))
 (symbol
  (lib_id "Device:LED_Small")
  (at 139.7 101.6 0)
  (mirror y)
  (unit 1)
  (exclude_from_sim no)
  (in_bom yes)
  (on_board yes)
  (dnp no)
  (property "Reference" "D19" (at 142.494 100.838 0) (effects (font (size 1 1))))
  (property "Value" "LED_Small" (at 139.6365 97.79 0) (effects (font (size 1.27 1.27)) (hide yes)))
  (property "Footprint" "LED_SMD:LED_0805_2012Metric" (at 139.7 101.6 90) (effects (font (size 1.27 1.27)) (hide yes)))
  (property "Datasheet" "~" (at 139.7 101.6 90) (effects (font (size 1.27 1.27)) (hide yes)))
  (property "Description" "Light emitting diode, small symbol" (at 139.7 101.6 0) (effects (font (size 1.27 1.27)) (hide yes)))
  (property "Sim.Pin" "1=K 2=A" (at 139.7 101.6 0) (effects (font (size 1.27 1.27)) (hide yes)))
  (pin "1")
  (pin "2"))
 (symbol
  (lib_id "power:GND")
  (at 154.94 105.41 0)
  (unit 1)
  (exclude_from_sim no)
  (in_bom yes)
  (on_board yes)
  (dnp no)
  (property "Reference" "#PWR08" (at 154.94 111.76 0) (effects (font (size 1.27 1.27)) (hide yes)))
  (property "Value" "GND" (at 154.94 109.22 0) (effects (font (size 1.27 1.27))))
  (property "Footprint" "" (at 154.94 105.41 0) (effects (font (size 1.27 1.27)) (hide yes)))
  (property "Datasheet" "" (at 154.94 105.41 0) (effects (font (size 1.27 1.27)) (hide yes)))
  (property "Description" "Power symbol creates a global label with name \"GND\" , ground" (at 154.94 105.41 0) (effects (font (size 1.27 1.27)) (hide yes)))
  (pin "1"))
 (symbol
  (lib_id "Device:R_Small")
  (at 147.32 118.11 90)
  (unit 1)
  (exclude_from_sim no)
  (in_bom yes)
  (on_board yes)
  (dnp no)
  (property "Reference" "R27" (at 150.876 117.094 90) (effects (font (size 1 1))))
  (property "Value" "1k" (at 147.32 118.11 90) (effects (font (size 1 1))))
  (property "Footprint" "Resistor_SMD:R_0805_2012Metric" (at 147.32 118.11 0) (effects (font (size 1.27 1.27)) (hide yes)))
  (property "Datasheet" "~" (at 147.32 118.11 0) (effects (font (size 1.27 1.27)) (hide yes)))
  (property "Description" "Resistor, small symbol" (at 147.32 118.11 0) (effects (font (size 1.27 1.27)) (hide yes)))
  (pin "1")
  (pin "2"))
 (symbol
  (lib_id "Device:LED_Small")
  (at 139.7 130.81 0)
  (mirror y)
  (unit 1)
  (exclude_from_sim no)
  (in_bom yes)
  (on_board yes)
  (dnp no)
  (property "Reference" "D27" (at 142.494 130.048 0) (effects (font (size 1 1))))
  (property "Value" "LED_Small" (at 139.6365 127 0) (effects (font (size 1.27 1.27)) (hide yes)))
  (property "Footprint" "LED_SMD:LED_0805_2012Metric" (at 139.7 130.81 90) (effects (font (size 1.27 1.27)) (hide yes)))
  (property "Datasheet" "~" (at 139.7 130.81 90) (effects (font (size 1.27 1.27)) (hide yes)))
  (property "Description" "Light emitting diode, small symbol" (at 139.7 130.81 0) (effects (font (size 1.27 1.27)) (hide yes)))
  (property "Sim.Pin" "1=K 2=A" (at 139.7 130.81 0) (effects (font (size 1.27 1.27)) (hide yes)))
  (pin "1")
  (pin "2"))
 (symbol
  (lib_id "Device:R_Small")
  (at 147.32 130.81 90)
  (unit 1)
  (exclude_from_sim no)
  (in_bom yes)
  (on_board yes)
  (dnp no)
  (property "Reference" "R35" (at 150.876 129.794 90) (effects (font (size 1 1))))
  (property "Value" "1k" (at 147.32 130.81 90) (effects (font (size 1 1))))
  (property "Footprint" "Resistor_SMD:R_0805_2012Metric" (at 147.32 130.81 0) (effects (font (size 1.27 1.27)) (hide yes)))
  (property "Datasheet" "~" (at 147.32 130.81 0) (effects (font (size 1.27 1.27)) (hide yes)))
  (property "Description" "Resistor, small symbol" (at 147.32 130.81 0) (effects (font (size 1.27 1.27)) (hide yes)))
  (pin "1")
  (pin "2"))
 (symbol
  (lib_id "Device:R_Small")
  (at 147.32 125.73 90)
  (unit 1)
  (exclude_from_sim no)
  (in_bom yes)
  (on_board yes)
  (dnp no)
  (property "Reference" "R33" (at 150.876 124.714 90) (effects (font (size 1 1))))
  (property "Value" "1k" (at 147.32 125.73 90) (effects (font (size 1 1))))
  (property "Footprint" "Resistor_SMD:R_0805_2012Metric" (at 147.32 125.73 0) (effects (font (size 1.27 1.27)) (hide yes)))
  (property "Datasheet" "~" (at 147.32 125.73 0) (effects (font (size 1.27 1.27)) (hide yes)))
  (property "Description" "Resistor, small symbol" (at 147.32 125.73 0) (effects (font (size 1.27 1.27)) (hide yes)))
  (pin "1")
  (pin "2"))
 (symbol
  (lib_id "Device:LED_Small")
  (at 139.7 93.98 0)
  (mirror y)
  (unit 1)
  (exclude_from_sim no)
  (in_bom yes)
  (on_board yes)
  (dnp no)
  (property "Reference" "D16" (at 142.494 93.218 0) (effects (font (size 1 1))))
  (property "Value" "LED_Small" (at 139.6365 90.17 0) (effects (font (size 1.27 1.27)) (hide yes)))
  (property "Footprint" "LED_SMD:LED_0805_2012Metric" (at 139.7 93.98 90) (effects (font (size 1.27 1.27)) (hide yes)))
  (property "Datasheet" "~" (at 139.7 93.98 90) (effects (font (size 1.27 1.27)) (hide yes)))
  (property "Description" "Light emitting diode, small symbol" (at 139.7 93.98 0) (effects (font (size 1.27 1.27)) (hide yes)))
  (property "Sim.Pin" "1=K 2=A" (at 139.7 93.98 0) (effects (font (size 1.27 1.27)) (hide yes)))
  (pin "1")
  (pin "2"))
 (symbol
  (lib_id "Device:R_Small")
  (at 147.32 86.36 90)
  (unit 1)
  (exclude_from_sim no)
  (in_bom yes)
  (on_board yes)
  (dnp no)
  (property "Reference" "R15" (at 150.876 85.344 90) (effects (font (size 1 1))))
  (property "Value" "1k" (at 147.32 86.36 90) (effects (font (size 1 1))))
  (property "Footprint" "Resistor_SMD:R_0805_2012Metric" (at 147.32 86.36 0) (effects (font (size 1.27 1.27)) (hide yes)))
  (property "Datasheet" "~" (at 147.32 86.36 0) (effects (font (size 1.27 1.27)) (hide yes)))
  (property "Description" "Resistor, small symbol" (at 147.32 86.36 0) (effects (font (size 1.27 1.27)) (hide yes)))
  (pin "1")
  (pin "2"))
 (symbol
  (lib_id "Device:R_Small")
  (at 147.32 128.27 90)
  (unit 1)
  (exclude_from_sim no)
  (in_bom yes)
  (on_board yes)
  (dnp no)
  (property "Reference" "R34" (at 150.876 127.254 90) (effects (font (size 1 1))))
  (property "Value" "1k" (at 147.32 128.27 90) (effects (font (size 1 1))))
  (property "Footprint" "Resistor_SMD:R_0805_2012Metric" (at 147.32 128.27 0) (effects (font (size 1.27 1.27)) (hide yes)))
  (property "Datasheet" "~" (at 147.32 128.27 0) (effects (font (size 1.27 1.27)) (hide yes)))
  (property "Description" "Resistor, small symbol" (at 147.32 128.27 0) (effects (font (size 1.27 1.27)) (hide yes)))
  (pin "1")
  (pin "2"))
 (symbol
  (lib_id "Device:LED_Small")
  (at 139.7 104.14 0)
  (mirror y)
  (unit 1)
  (exclude_from_sim no)
  (in_bom yes)
  (on_board yes)
  (dnp no)
  (property "Reference" "D20" (at 142.494 103.378 0) (effects (font (size 1 1))))
  (property "Value" "LED_Small" (at 139.6365 100.33 0) (effects (font (size 1.27 1.27)) (hide yes)))
  (property "Footprint" "LED_SMD:LED_0805_2012Metric" (at 139.7 104.14 90) (effects (font (size 1.27 1.27)) (hide yes)))
  (property "Datasheet" "~" (at 139.7 104.14 90) (effects (font (size 1.27 1.27)) (hide yes)))
  (property "Description" "Light emitting diode, small symbol" (at 139.7 104.14 0) (effects (font (size 1.27 1.27)) (hide yes)))
  (property "Sim.Pin" "1=K 2=A" (at 139.7 104.14 0) (effects (font (size 1.27 1.27)) (hide yes)))
  (pin "1")
  (pin "2"))
 (symbol
  (lib_id "Device:LED_Small")
  (at 139.7 88.9 0)
  (mirror y)
  (unit 1)
  (exclude_from_sim no)
  (in_bom yes)
  (on_board yes)
  (dnp no)
  (property "Reference" "D14" (at 142.494 88.138 0) (effects (font (size 1 1))))
  (property "Value" "LED_Small" (at 139.6365 85.09 0) (effects (font (size 1.27 1.27)) (hide yes)))
  (property "Footprint" "LED_SMD:LED_0805_2012Metric" (at 139.7 88.9 90) (effects (font (size 1.27 1.27)) (hide yes)))
  (property "Datasheet" "~" (at 139.7 88.9 90) (effects (font (size 1.27 1.27)) (hide yes)))
  (property "Description" "Light emitting diode, small symbol" (at 139.7 88.9 0) (effects (font (size 1.27 1.27)) (hide yes)))
  (property "Sim.Pin" "1=K 2=A" (at 139.7 88.9 0) (effects (font (size 1.27 1.27)) (hide yes)))
  (pin "1")
  (pin "2")))
